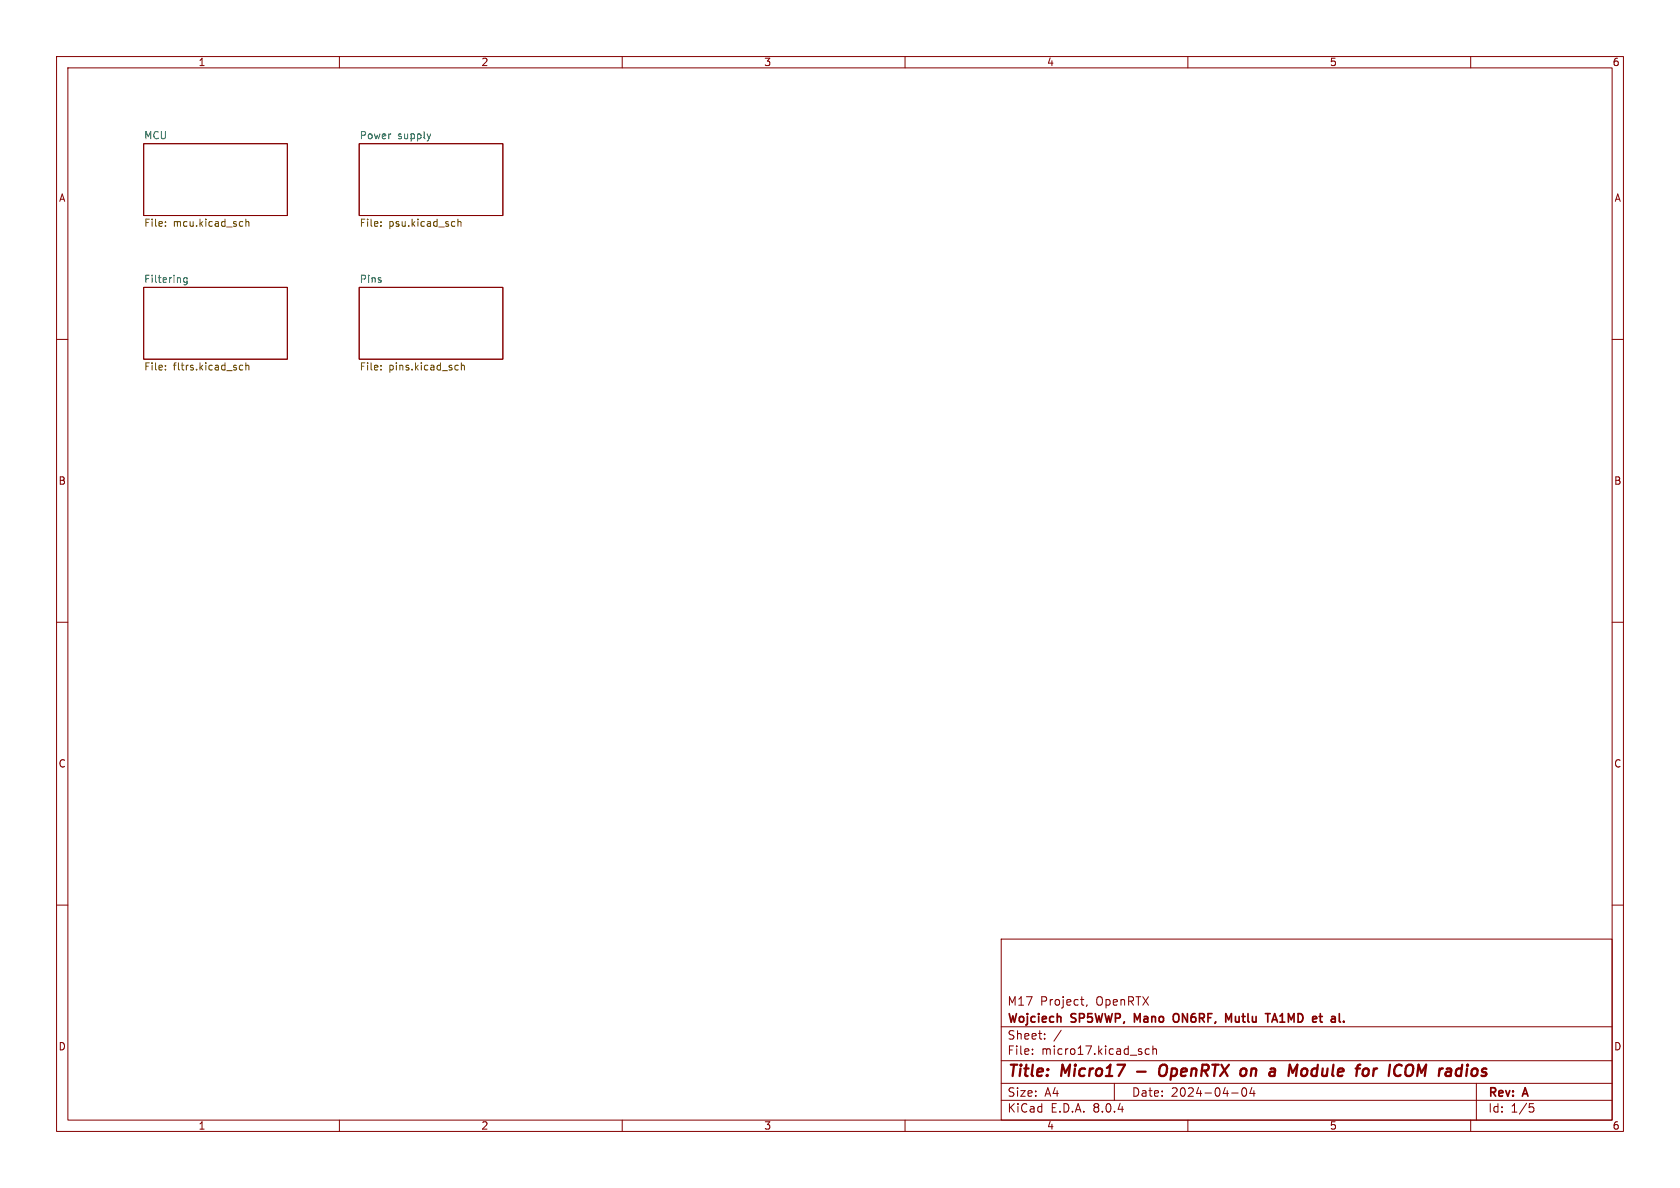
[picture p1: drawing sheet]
<svg xmlns="http://www.w3.org/2000/svg" width="297mm" height="210mm" viewBox="0 0 297 210" stroke-linecap="round" stroke-linejoin="round" font-family="sans-serif">
<g fill="none" stroke="#840000" stroke-width=".18">
<path d="M10 10h277v190h-277zM12 12h273v186h-273zM60 10v2M110 10v2M160 10v2M210 10v2M260 10v2M25.4 25.4h25.4v12.7h-25.4zM63.5 25.4h25.4v12.7h-25.4zM10 60h2M25.4 50.8h25.4v12.7h-25.4zM63.5 50.8h25.4v12.7h-25.4z"/>
<path d="M285 60h2M10 110h2M285 110h2M10 160h2M285 160h2M177 166h108v32h-108zM191 176.7h.6M191.5 177.7h.1M192.2 177.6l-.2 .3M60 198v2M110 198v2M160 198v2"/>
<path d="M177 194.5h108M177 191.5h108M177 187.5h108M177 181.5h108M182.5 186.3v.1M182.5 185.5v.1M184.7 183.6v.1M184.7 182.8v.1M187.6 182.1l-1.3 2M197 191.5v3M203.2 185.5l-.5-.1-.2 .3v.4l.1 .2h.6M203.8 185.5l.2-.1 .4 .1 .1 .9"/>
<path d="M203.8 184.9v1.5M210 198v2M217.7 193.2h1.2M219.7 192.4a.81 .81 0 0 0 .3 1.4l.2-.1 .2-.5-.2-.8M221.3 192.2l-.3 1.1h.9M221.7 192.8v1M260 198v2M261 191.5v6.5M270.4 195.1h.7M270.5 195.7h.4l.3 .3-.2 .5-.5 .1"/>
</g>
<path d="M201 189.4h1.5M205.9 188.2a.77 .77 0 0 0-.9 .7l-.1 .6 .1 .4 .1 .2a.71 .71 0 0 0 1-.2M227.8 190.2l.2-2 .5 1.4 .9-1.4-.3 2M230.3 189a.5 .5 0 0 1 .8 .3v.5a.6 .6 0 0 1-.9 .3M242.9 188.9l-.2 1.3M243.5 188.9l-.4 .1-.3 .3M249.5 188.2l.1 .1a1.41 1.41 0 0 1-.2 1.8" fill="none" stroke="#840000" stroke-width=".4"/>
<path d="M208.2 179.3a.5 .5 0 0 0-.5-.1 .5 .5 0 0 0-.3 .5v.5a.5 .5 0 0 0 .3 .4 .5 .5 0 0 0 .5 0M216.7 179.2l.5 1.1 .5-1.1v1.5M201.1 180.3l-.5-1.1v1.5M224.8 180.7l.5-1.5 .5 1.5M225 180.3h.7" fill="none" stroke="#840000" stroke-width=".3"/>
<path d="M76.1 23.7l-.3 .8M33.1 49.1v1l-.3 .2h-.3M33.1 49.1h-.4l-.2 .2 .1 .6h.5" fill="none" stroke="#006464" stroke-width=".18"/>
<g fill="none" stroke="#725600" stroke-width=".18">
<path d="M29.2 39.2v.1M29.2 39.9v.1M42.8 39.2h.1M42.9 39.9l-.1 .1M43.5 39.3l.1-.1h.3l.1 .8M43.5 38.7v1.3M67.3 39.9v.1M67.3 39.2v.1M81 38.7v1.3M81 39.3l.1-.1h.3l.1 .8M29.2 65.3v.1M29.2 64.6v.1"/>
<path d="M42.3 65.2l.3 .2 .3-.1M42.9 64.6h-.3l-.3 .2M43.5 64.7l.1-.1h.3l.1 .8M43.5 64.1v1.3M67.3 64.6v.1M67.3 65.3v.1M80.7 64.6h.3M81 65.3l-.3 .1M81.6 64.7l.1-.1h.3l.1 .8M81.6 64.1v1.3"/>
</g>
<g font-size="2.8" fill="#840000">
<text x="178" y="190.9">Title:</text>
<text x="187.7" y="190.9">Micro17</text>
<text x="206.6" y="190.9">OpenRTX</text>
<text x="221.8" y="190.9">on</text>
<text x="227.7" y="190.9">a</text>
<text x="231.8" y="190.9">Module</text>
<text x="244.6" y="190.9">for</text>
<text x="251.2" y="190.9">ICOM</text>
<text x="260.8" y="190.9">radios</text>
</g>
<g font-size="2.1" fill="#840000">
<text x="178" y="178">M17</text>
<text x="183.9" y="178">Project,</text>
<text x="193.8" y="178">OpenRTX</text>
<text x="178" y="184">Sheet:</text>
<text x="178" y="181.2">Wojciech</text>
<text x="189.5" y="181.2">SP5WWP,</text>
<text x="201.2" y="181.2">Mano</text>
<text x="208.7" y="181.2">ON6RF,</text>
<text x="218.5" y="181.2">Mutlu</text>
<text x="226.4" y="181.2">TA1MD</text>
<text x="235.2" y="181.2">et</text>
<text x="178" y="186.7">File:</text>
<text x="184.1" y="186.7">micro17.kicad_sch</text>
<text x="178" y="196.9">KiCad</text>
<text x="178" y="194.1">Size:</text>
<text x="184.7" y="194.1">A4</text>
<text x="185.7" y="196.9">E.D.A.</text>
<text x="193.3" y="196.9">8.0.4</text>
<text x="200" y="194.1">Date:</text>
<text x="207" y="194.1">2024-04-04</text>
<text x="263" y="194.3">Rev:</text>
<text x="263" y="196.9">Id:</text>
<text x="267.1" y="196.9">1/5</text>
<text x="269.4" y="194.3">A</text>
</g>
<g font-size="1.8" fill="#840000">
<text x="35" y="11.9">1</text>
<text x="85" y="11.9">2</text>
<text x="135" y="11.9">3</text>
<text x="185" y="11.9">4</text>
<text x="235" y="11.9">5</text>
<text x="285" y="11.9">6</text>
<text x="10.3" y="35.9">A</text>
<text x="285.3" y="35.9">A</text>
<text x="10.3" y="85.9">B</text>
<text x="285.3" y="85.9">B</text>
<text x="10.3" y="135.9">C</text>
<text x="285.3" y="135.9">C</text>
<text x="10.3" y="185.9">D</text>
<text x="285.3" y="185.9">D</text>
<text x="35" y="199.9">1</text>
<text x="85" y="199.9">2</text>
<text x="135" y="199.9">3</text>
<text x="185" y="199.9">4</text>
<text x="235" y="199.9">5</text>
<text x="285" y="199.9">6</text>
</g>
<g font-size="1.8" fill="#006464">
<text x="25.4" y="24.7">MCU</text>
<text x="63.5" y="24.7">Power</text>
<text x="70.3" y="24.7">supply</text>
<text x="25.4" y="50.1">Filtering</text>
<text x="63.5" y="50.1">Pins</text>
</g>
<g font-size="1.8" fill="#725600">
<text x="25.4" y="40.4">File:</text>
<text x="30.6" y="40.4">mcu.kicad_sch</text>
<text x="63.5" y="40.4">File:</text>
<text x="68.7" y="40.4">psu.kicad_sch</text>
<text x="25.4" y="65.8">File:</text>
<text x="30.6" y="65.8">fltrs.kicad_sch</text>
<text x="63.5" y="65.8">File:</text>
<text x="68.7" y="65.8">pins.kicad_sch</text>
</g>
</svg>
